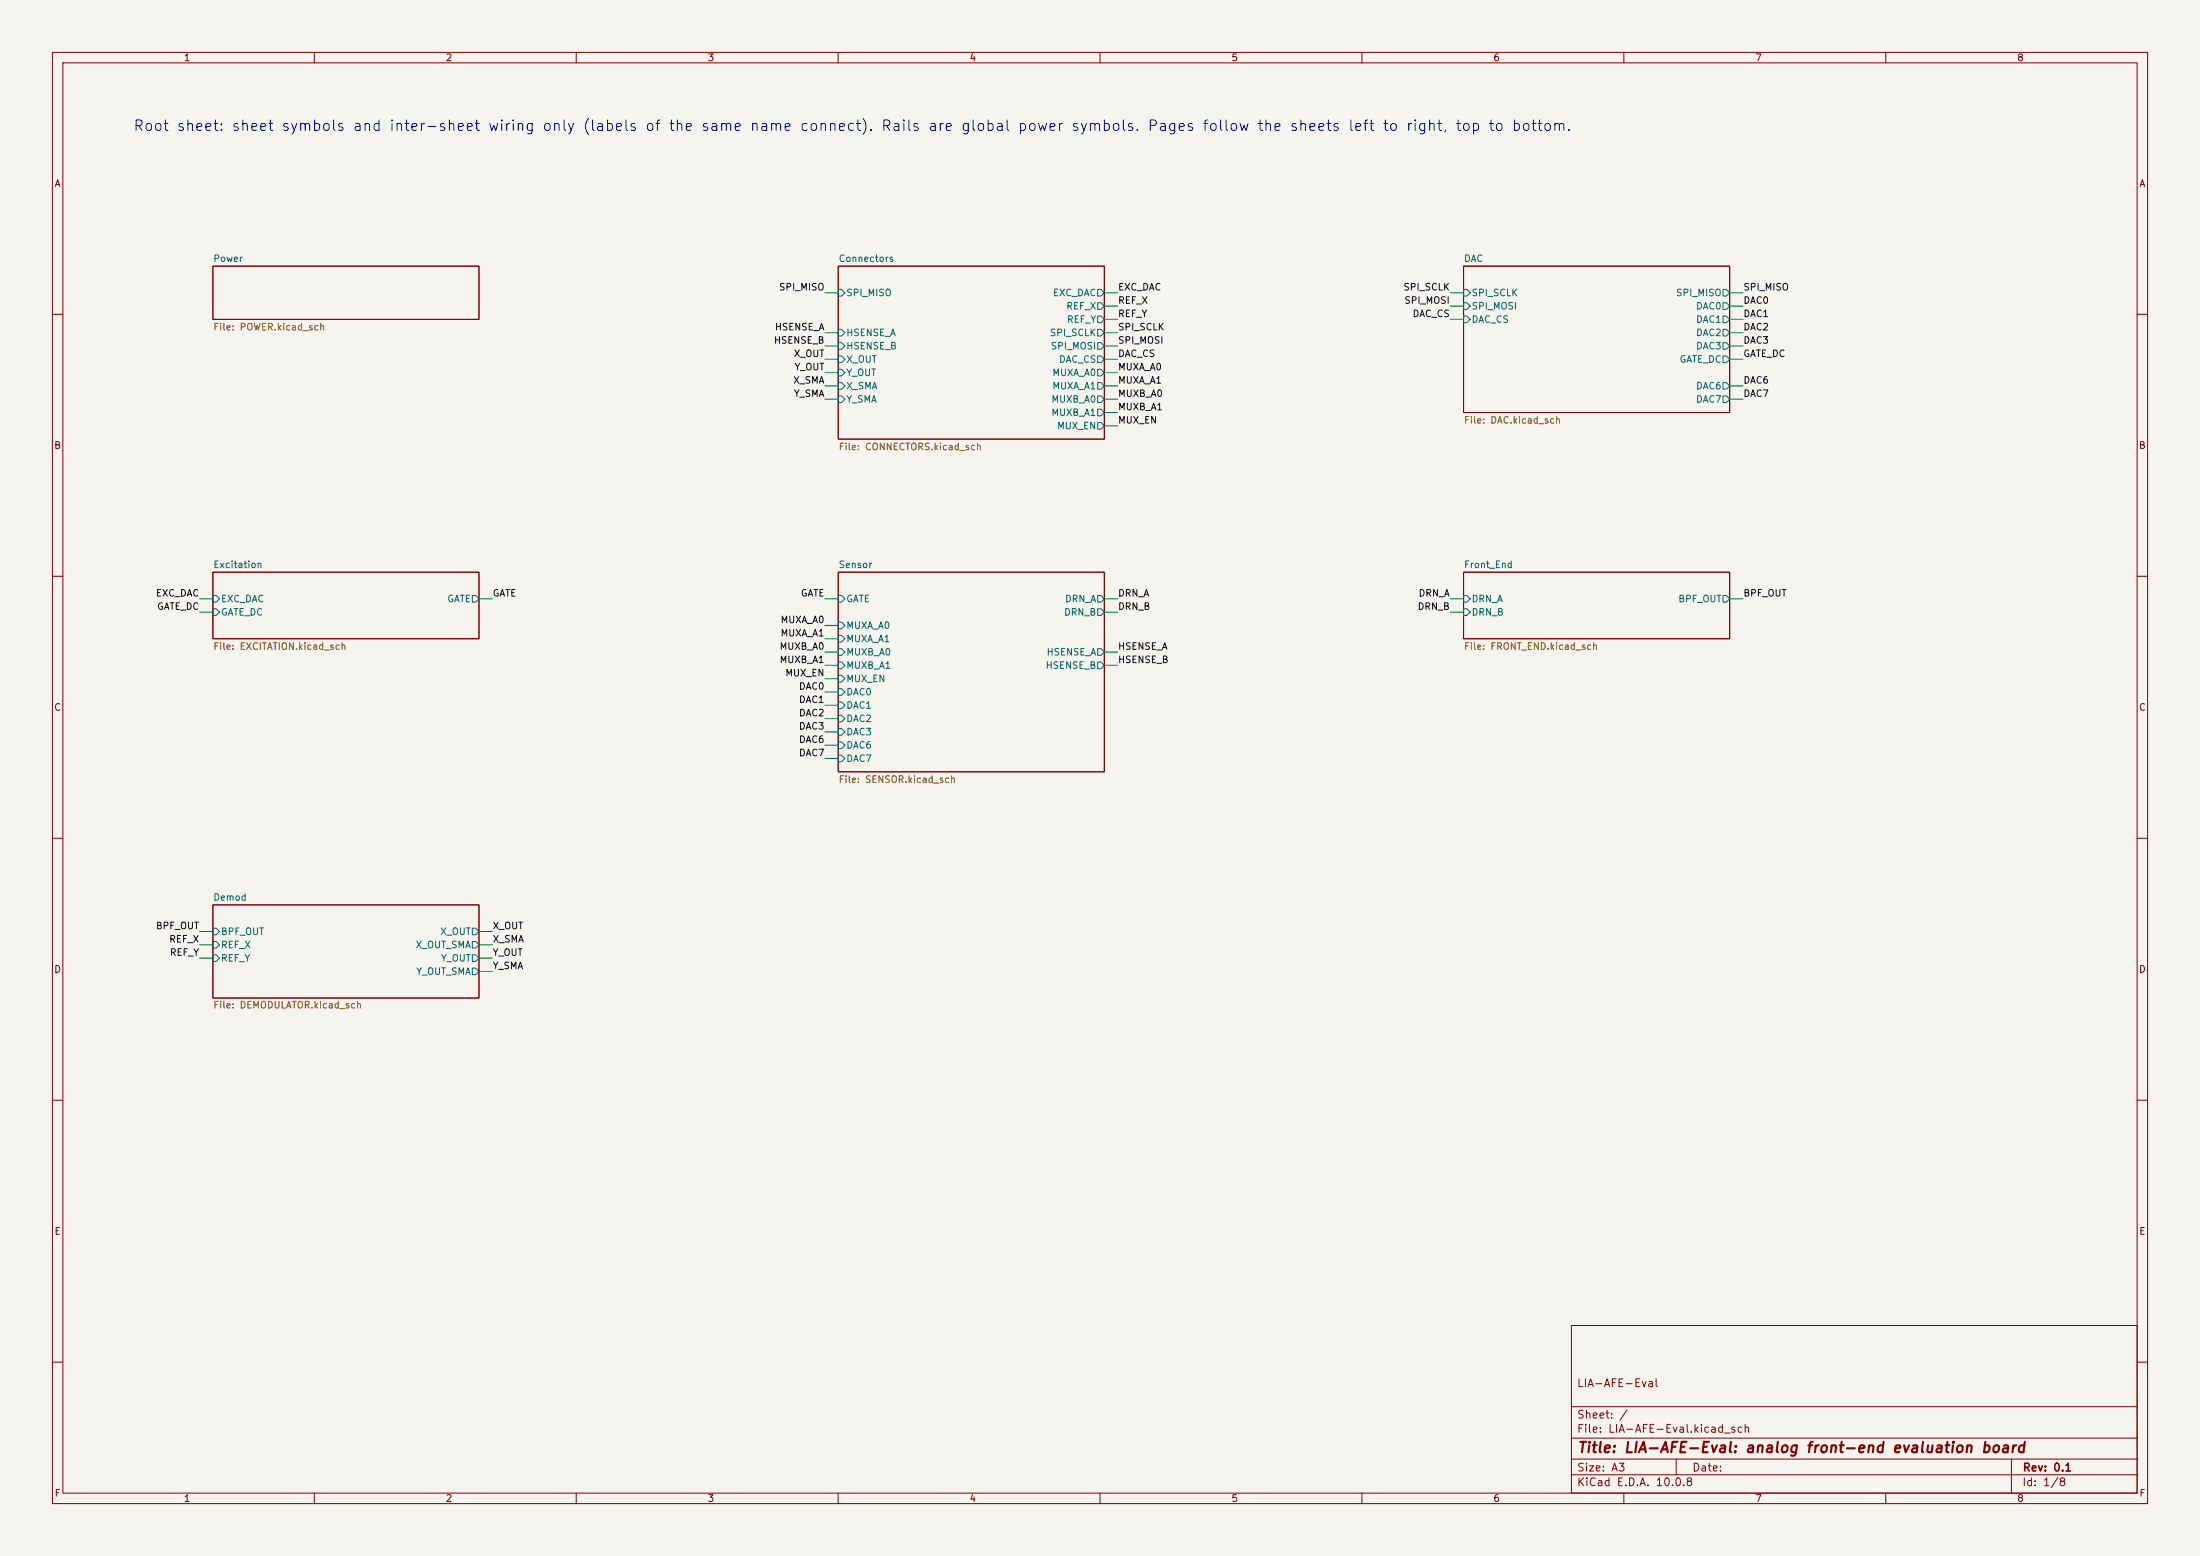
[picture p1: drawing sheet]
(kicad_sch
 (version 20260306)
 (generator "eeschema")
 (generator_version "10.0")
 (paper "A3")
 (title_block
  (title "LIA-AFE-Eval: analog front-end evaluation board")
  (rev "0.1")
  (comment 1 "LIA-AFE-Eval"))
 (lib_symbols)
 (text "Root sheet: sheet symbols and inter-sheet wiring only (labels of the same name connect). Rails are global power symbols. Pages follow the sheets left to right, top to bottom."
  (exclude_from_sim no)
  (at 25.4 25.4 0)
  (effects (font (size 2 2)) (justify left bottom)))
 (wire
  (pts (xy 160.02 129.54) (xy 157.48 129.54))
  (stroke (width 0) (type default)))
 (wire
  (pts (xy 91.44 180.34) (xy 93.98 180.34))
  (stroke (width 0) (type default)))
 (wire
  (pts (xy 160.02 132.08) (xy 157.48 132.08))
  (stroke (width 0) (type default)))
 (wire
  (pts (xy 210.82 73.66) (xy 213.36 73.66))
  (stroke (width 0) (type default)))
 (wire
  (pts (xy 279.4 114.3) (xy 276.86 114.3))
  (stroke (width 0) (type default)))
 (wire
  (pts (xy 279.4 58.42) (xy 276.86 58.42))
  (stroke (width 0) (type default)))
 (wire
  (pts (xy 91.44 185.42) (xy 93.98 185.42))
  (stroke (width 0) (type default)))
 (wire
  (pts (xy 160.02 76.2) (xy 157.48 76.2))
  (stroke (width 0) (type default)))
 (wire
  (pts (xy 210.82 63.5) (xy 213.36 63.5))
  (stroke (width 0) (type default)))
 (wire
  (pts (xy 279.4 60.96) (xy 276.86 60.96))
  (stroke (width 0) (type default)))
 (wire
  (pts (xy 330.2 60.96) (xy 332.74 60.96))
  (stroke (width 0) (type default)))
 (wire
  (pts (xy 38.1 182.88) (xy 40.64 182.88))
  (stroke (width 0) (type default)))
 (wire
  (pts (xy 160.02 71.12) (xy 157.48 71.12))
  (stroke (width 0) (type default)))
 (wire
  (pts (xy 330.2 55.88) (xy 332.74 55.88))
  (stroke (width 0) (type default)))
 (wire
  (pts (xy 40.64 180.34) (xy 38.1 180.34))
  (stroke (width 0) (type default)))
 (wire
  (pts (xy 160.02 63.5) (xy 157.48 63.5))
  (stroke (width 0) (type default)))
 (wire
  (pts (xy 160.02 121.92) (xy 157.48 121.92))
  (stroke (width 0) (type default)))
 (wire
  (pts (xy 160.02 68.58) (xy 157.48 68.58))
  (stroke (width 0) (type default)))
 (wire
  (pts (xy 160.02 144.78) (xy 157.48 144.78))
  (stroke (width 0) (type default)))
 (wire
  (pts (xy 210.82 76.2) (xy 213.36 76.2))
  (stroke (width 0) (type default)))
 (wire
  (pts (xy 330.2 58.42) (xy 332.74 58.42))
  (stroke (width 0) (type default)))
 (wire
  (pts (xy 279.4 116.84) (xy 276.86 116.84))
  (stroke (width 0) (type default)))
 (wire
  (pts (xy 330.2 66.04) (xy 332.74 66.04))
  (stroke (width 0) (type default)))
 (wire
  (pts (xy 160.02 124.46) (xy 157.48 124.46))
  (stroke (width 0) (type default)))
 (wire
  (pts (xy 210.82 78.74) (xy 213.36 78.74))
  (stroke (width 0) (type default)))
 (wire
  (pts (xy 210.82 55.88) (xy 213.36 55.88))
  (stroke (width 0) (type default)))
 (wire
  (pts (xy 160.02 119.38) (xy 157.48 119.38))
  (stroke (width 0) (type default)))
 (wire
  (pts (xy 160.02 134.62) (xy 157.48 134.62))
  (stroke (width 0) (type default)))
 (wire
  (pts (xy 210.82 60.96) (xy 213.36 60.96))
  (stroke (width 0) (type default)))
 (wire
  (pts (xy 330.2 73.66) (xy 332.74 73.66))
  (stroke (width 0) (type default)))
 (wire
  (pts (xy 210.82 66.04) (xy 213.36 66.04))
  (stroke (width 0) (type default)))
 (wire
  (pts (xy 91.44 182.88) (xy 93.98 182.88))
  (stroke (width 0) (type default)))
 (wire
  (pts (xy 40.64 114.3) (xy 38.1 114.3))
  (stroke (width 0) (type default)))
 (wire
  (pts (xy 160.02 139.7) (xy 157.48 139.7))
  (stroke (width 0) (type default)))
 (wire
  (pts (xy 91.44 114.3) (xy 93.98 114.3))
  (stroke (width 0) (type default)))
 (wire
  (pts (xy 330.2 114.3) (xy 332.74 114.3))
  (stroke (width 0) (type default)))
 (wire
  (pts (xy 210.82 58.42) (xy 213.36 58.42))
  (stroke (width 0) (type default)))
 (wire
  (pts (xy 210.82 127) (xy 213.36 127))
  (stroke (width 0) (type default)))
 (wire
  (pts (xy 40.64 116.84) (xy 38.1 116.84))
  (stroke (width 0) (type default)))
 (wire
  (pts (xy 210.82 116.84) (xy 213.36 116.84))
  (stroke (width 0) (type default)))
 (wire
  (pts (xy 279.4 55.88) (xy 276.86 55.88))
  (stroke (width 0) (type default)))
 (wire
  (pts (xy 210.82 71.12) (xy 213.36 71.12))
  (stroke (width 0) (type default)))
 (wire
  (pts (xy 160.02 66.04) (xy 157.48 66.04))
  (stroke (width 0) (type default)))
 (wire
  (pts (xy 210.82 124.46) (xy 213.36 124.46))
  (stroke (width 0) (type default)))
 (wire
  (pts (xy 40.64 177.8) (xy 38.1 177.8))
  (stroke (width 0) (type default)))
 (wire
  (pts (xy 160.02 142.24) (xy 157.48 142.24))
  (stroke (width 0) (type default)))
 (wire
  (pts (xy 160.02 55.88) (xy 157.48 55.88))
  (stroke (width 0) (type default)))
 (wire
  (pts (xy 210.82 81.28) (xy 213.36 81.28))
  (stroke (width 0) (type default)))
 (wire
  (pts (xy 160.02 73.66) (xy 157.48 73.66))
  (stroke (width 0) (type default)))
 (wire
  (pts (xy 330.2 68.58) (xy 332.74 68.58))
  (stroke (width 0) (type default)))
 (wire
  (pts (xy 330.2 76.2) (xy 332.74 76.2))
  (stroke (width 0) (type default)))
 (wire
  (pts (xy 330.2 63.5) (xy 332.74 63.5))
  (stroke (width 0) (type default)))
 (wire
  (pts (xy 160.02 127) (xy 157.48 127))
  (stroke (width 0) (type default)))
 (wire
  (pts (xy 91.44 177.8) (xy 93.98 177.8))
  (stroke (width 0) (type default)))
 (wire
  (pts (xy 160.02 137.16) (xy 157.48 137.16))
  (stroke (width 0) (type default)))
 (wire
  (pts (xy 210.82 114.3) (xy 213.36 114.3))
  (stroke (width 0) (type default)))
 (wire
  (pts (xy 210.82 68.58) (xy 213.36 68.58))
  (stroke (width 0) (type default)))
 (wire
  (pts (xy 160.02 114.3) (xy 157.48 114.3))
  (stroke (width 0) (type default)))
 (label "MUX_EN"
  (at 157.48 129.54 180)
  (effects (font (size 1.27 1.27)) (justify right bottom)))
 (label "DAC_CS"
  (at 276.86 60.96 180)
  (effects (font (size 1.27 1.27)) (justify right bottom)))
 (label "DAC6"
  (at 157.48 142.24 180)
  (effects (font (size 1.27 1.27)) (justify right bottom)))
 (label "MUXB_A0"
  (at 213.36 76.2 0)
  (effects (font (size 1.27 1.27)) (justify left bottom)))
 (label "DRN_A"
  (at 276.86 114.3 180)
  (effects (font (size 1.27 1.27)) (justify right bottom)))
 (label "DAC6"
  (at 332.74 73.66 0)
  (effects (font (size 1.27 1.27)) (justify left bottom)))
 (label "MUXB_A1"
  (at 157.48 127 180)
  (effects (font (size 1.27 1.27)) (justify right bottom)))
 (label "DAC1"
  (at 332.74 60.96 0)
  (effects (font (size 1.27 1.27)) (justify left bottom)))
 (label "X_OUT"
  (at 157.48 68.58 180)
  (effects (font (size 1.27 1.27)) (justify right bottom)))
 (label "EXC_DAC"
  (at 213.36 55.88 0)
  (effects (font (size 1.27 1.27)) (justify left bottom)))
 (label "GATE"
  (at 93.98 114.3 0)
  (effects (font (size 1.27 1.27)) (justify left bottom)))
 (label "Y_OUT"
  (at 93.98 182.88 0)
  (effects (font (size 1.27 1.27)) (justify left bottom)))
 (label "MUXB_A0"
  (at 157.48 124.46 180)
  (effects (font (size 1.27 1.27)) (justify right bottom)))
 (label "HSENSE_B"
  (at 157.48 66.04 180)
  (effects (font (size 1.27 1.27)) (justify right bottom)))
 (label "DAC3"
  (at 157.48 139.7 180)
  (effects (font (size 1.27 1.27)) (justify right bottom)))
 (label "MUX_EN"
  (at 213.36 81.28 0)
  (effects (font (size 1.27 1.27)) (justify left bottom)))
 (label "SPI_MISO"
  (at 332.74 55.88 0)
  (effects (font (size 1.27 1.27)) (justify left bottom)))
 (label "Y_SMA"
  (at 93.98 185.42 0)
  (effects (font (size 1.27 1.27)) (justify left bottom)))
 (label "SPI_MOSI"
  (at 213.36 66.04 0)
  (effects (font (size 1.27 1.27)) (justify left bottom)))
 (label "BPF_OUT"
  (at 38.1 177.8 180)
  (effects (font (size 1.27 1.27)) (justify right bottom)))
 (label "DAC7"
  (at 332.74 76.2 0)
  (effects (font (size 1.27 1.27)) (justify left bottom)))
 (label "EXC_DAC"
  (at 38.1 114.3 180)
  (effects (font (size 1.27 1.27)) (justify right bottom)))
 (label "DRN_A"
  (at 213.36 114.3 0)
  (effects (font (size 1.27 1.27)) (justify left bottom)))
 (label "DAC7"
  (at 157.48 144.78 180)
  (effects (font (size 1.27 1.27)) (justify right bottom)))
 (label "DAC2"
  (at 332.74 63.5 0)
  (effects (font (size 1.27 1.27)) (justify left bottom)))
 (label "MUXA_A1"
  (at 157.48 121.92 180)
  (effects (font (size 1.27 1.27)) (justify right bottom)))
 (label "DAC3"
  (at 332.74 66.04 0)
  (effects (font (size 1.27 1.27)) (justify left bottom)))
 (label "REF_X"
  (at 38.1 180.34 180)
  (effects (font (size 1.27 1.27)) (justify right bottom)))
 (label "GATE_DC"
  (at 38.1 116.84 180)
  (effects (font (size 1.27 1.27)) (justify right bottom)))
 (label "DRN_B"
  (at 276.86 116.84 180)
  (effects (font (size 1.27 1.27)) (justify right bottom)))
 (label "DAC1"
  (at 157.48 134.62 180)
  (effects (font (size 1.27 1.27)) (justify right bottom)))
 (label "REF_Y"
  (at 213.36 60.96 0)
  (effects (font (size 1.27 1.27)) (justify left bottom)))
 (label "DAC2"
  (at 157.48 137.16 180)
  (effects (font (size 1.27 1.27)) (justify right bottom)))
 (label "X_SMA"
  (at 157.48 73.66 180)
  (effects (font (size 1.27 1.27)) (justify right bottom)))
 (label "GATE"
  (at 157.48 114.3 180)
  (effects (font (size 1.27 1.27)) (justify right bottom)))
 (label "DAC_CS"
  (at 213.36 68.58 0)
  (effects (font (size 1.27 1.27)) (justify left bottom)))
 (label "HSENSE_A"
  (at 157.48 63.5 180)
  (effects (font (size 1.27 1.27)) (justify right bottom)))
 (label "REF_Y"
  (at 38.1 182.88 180)
  (effects (font (size 1.27 1.27)) (justify right bottom)))
 (label "X_OUT"
  (at 93.98 177.8 0)
  (effects (font (size 1.27 1.27)) (justify left bottom)))
 (label "HSENSE_B"
  (at 213.36 127 0)
  (effects (font (size 1.27 1.27)) (justify left bottom)))
 (label "SPI_MISO"
  (at 157.48 55.88 180)
  (effects (font (size 1.27 1.27)) (justify right bottom)))
 (label "DRN_B"
  (at 213.36 116.84 0)
  (effects (font (size 1.27 1.27)) (justify left bottom)))
 (label "X_SMA"
  (at 93.98 180.34 0)
  (effects (font (size 1.27 1.27)) (justify left bottom)))
 (label "MUXA_A1"
  (at 213.36 73.66 0)
  (effects (font (size 1.27 1.27)) (justify left bottom)))
 (label "MUXA_A0"
  (at 157.48 119.38 180)
  (effects (font (size 1.27 1.27)) (justify right bottom)))
 (label "GATE_DC"
  (at 332.74 68.58 0)
  (effects (font (size 1.27 1.27)) (justify left bottom)))
 (label "DAC0"
  (at 157.48 132.08 180)
  (effects (font (size 1.27 1.27)) (justify right bottom)))
 (label "Y_OUT"
  (at 157.48 71.12 180)
  (effects (font (size 1.27 1.27)) (justify right bottom)))
 (label "BPF_OUT"
  (at 332.74 114.3 0)
  (effects (font (size 1.27 1.27)) (justify left bottom)))
 (label "MUXA_A0"
  (at 213.36 71.12 0)
  (effects (font (size 1.27 1.27)) (justify left bottom)))
 (label "SPI_SCLK"
  (at 276.86 55.88 180)
  (effects (font (size 1.27 1.27)) (justify right bottom)))
 (label "DAC0"
  (at 332.74 58.42 0)
  (effects (font (size 1.27 1.27)) (justify left bottom)))
 (label "SPI_MOSI"
  (at 276.86 58.42 180)
  (effects (font (size 1.27 1.27)) (justify right bottom)))
 (label "MUXB_A1"
  (at 213.36 78.74 0)
  (effects (font (size 1.27 1.27)) (justify left bottom)))
 (label "Y_SMA"
  (at 157.48 76.2 180)
  (effects (font (size 1.27 1.27)) (justify right bottom)))
 (label "REF_X"
  (at 213.36 58.42 0)
  (effects (font (size 1.27 1.27)) (justify left bottom)))
 (label "SPI_SCLK"
  (at 213.36 63.5 0)
  (effects (font (size 1.27 1.27)) (justify left bottom)))
 (label "HSENSE_A"
  (at 213.36 124.46 0)
  (effects (font (size 1.27 1.27)) (justify left bottom)))
 (sheet
  (at 40.64 50.8)
  (size 50.8 10.16)
  (exclude_from_sim no)
  (in_bom yes)
  (on_board yes)
  (dnp no)
  (fields_autoplaced yes)
  (stroke (width 0.1524) (type solid))
  (fill (color 0 0 0 0))
  (property "Sheetname" "Power" (at 40.64 50.0888 0) (show_name no) (do_not_autoplace no) (effects (font (size 1.27 1.27)) (justify left bottom)))
  (property "Sheetfile" "POWER.kicad_sch" (at 40.64 61.6712 0) (show_name no) (do_not_autoplace no) (effects (font (size 1.27 1.27)) (justify left top))))
 (sheet
  (at 160.02 50.8)
  (size 50.8 33.02)
  (exclude_from_sim no)
  (in_bom yes)
  (on_board yes)
  (dnp no)
  (fields_autoplaced yes)
  (stroke (width 0.1524) (type solid))
  (fill (color 0 0 0 0))
  (property "Sheetname" "Connectors" (at 160.02 50.0888 0) (show_name no) (do_not_autoplace no) (effects (font (size 1.27 1.27)) (justify left bottom)))
  (property "Sheetfile" "CONNECTORS.kicad_sch" (at 160.02 84.5312 0) (show_name no) (do_not_autoplace no) (effects (font (size 1.27 1.27)) (justify left top)))
  (pin "SPI_MISO" input (at 160.02 55.88 180) (effects (font (size 1.27 1.27)) (justify left)))
  (pin "HSENSE_A" input (at 160.02 63.5 180) (effects (font (size 1.27 1.27)) (justify left)))
  (pin "HSENSE_B" input (at 160.02 66.04 180) (effects (font (size 1.27 1.27)) (justify left)))
  (pin "X_OUT" input (at 160.02 68.58 180) (effects (font (size 1.27 1.27)) (justify left)))
  (pin "Y_OUT" input (at 160.02 71.12 180) (effects (font (size 1.27 1.27)) (justify left)))
  (pin "X_SMA" input (at 160.02 73.66 180) (effects (font (size 1.27 1.27)) (justify left)))
  (pin "Y_SMA" input (at 160.02 76.2 180) (effects (font (size 1.27 1.27)) (justify left)))
  (pin "EXC_DAC" output (at 210.82 55.88 0) (effects (font (size 1.27 1.27)) (justify right)))
  (pin "REF_X" output (at 210.82 58.42 0) (effects (font (size 1.27 1.27)) (justify right)))
  (pin "REF_Y" output (at 210.82 60.96 0) (effects (font (size 1.27 1.27)) (justify right)))
  (pin "SPI_SCLK" output (at 210.82 63.5 0) (effects (font (size 1.27 1.27)) (justify right)))
  (pin "SPI_MOSI" output (at 210.82 66.04 0) (effects (font (size 1.27 1.27)) (justify right)))
  (pin "DAC_CS" output (at 210.82 68.58 0) (effects (font (size 1.27 1.27)) (justify right)))
  (pin "MUXA_A0" output (at 210.82 71.12 0) (effects (font (size 1.27 1.27)) (justify right)))
  (pin "MUXA_A1" output (at 210.82 73.66 0) (effects (font (size 1.27 1.27)) (justify right)))
  (pin "MUXB_A0" output (at 210.82 76.2 0) (effects (font (size 1.27 1.27)) (justify right)))
  (pin "MUXB_A1" output (at 210.82 78.74 0) (effects (font (size 1.27 1.27)) (justify right)))
  (pin "MUX_EN" output (at 210.82 81.28 0) (effects (font (size 1.27 1.27)) (justify right))))
 (sheet
  (at 40.64 172.72)
  (size 50.8 17.78)
  (exclude_from_sim no)
  (in_bom yes)
  (on_board yes)
  (dnp no)
  (fields_autoplaced yes)
  (stroke (width 0.1524) (type solid))
  (fill (color 0 0 0 0))
  (property "Sheetname" "Demod" (at 40.64 172.0084 0) (show_name no) (do_not_autoplace no) (effects (font (size 1.27 1.27)) (justify left bottom)))
  (property "Sheetfile" "DEMODULATOR.kicad_sch" (at 40.64 191.0846 0) (show_name no) (do_not_autoplace no) (effects (font (size 1.27 1.27)) (justify left top)))
  (pin "BPF_OUT" input (at 40.64 177.8 180) (effects (font (size 1.27 1.27)) (justify left)))
  (pin "REF_X" input (at 40.64 180.34 180) (effects (font (size 1.27 1.27)) (justify left)))
  (pin "REF_Y" input (at 40.64 182.88 180) (effects (font (size 1.27 1.27)) (justify left)))
  (pin "X_OUT" output (at 91.44 177.8 0) (effects (font (size 1.27 1.27)) (justify right)))
  (pin "X_OUT_SMA" output (at 91.44 180.34 0) (effects (font (size 1.27 1.27)) (justify right)))
  (pin "Y_OUT" output (at 91.44 182.88 0) (effects (font (size 1.27 1.27)) (justify right)))
  (pin "Y_OUT_SMA" output (at 91.44 185.42 0) (effects (font (size 1.27 1.27)) (justify right))))
 (sheet
  (at 40.64 109.22)
  (size 50.8 12.7)
  (exclude_from_sim no)
  (in_bom yes)
  (on_board yes)
  (dnp no)
  (fields_autoplaced yes)
  (stroke (width 0.1524) (type solid))
  (fill (color 0 0 0 0))
  (property "Sheetname" "Excitation" (at 40.64 108.5088 0) (show_name no) (do_not_autoplace no) (effects (font (size 1.27 1.27)) (justify left bottom)))
  (property "Sheetfile" "EXCITATION.kicad_sch" (at 40.64 122.6312 0) (show_name no) (do_not_autoplace no) (effects (font (size 1.27 1.27)) (justify left top)))
  (pin "EXC_DAC" input (at 40.64 114.3 180) (effects (font (size 1.27 1.27)) (justify left)))
  (pin "GATE_DC" input (at 40.64 116.84 180) (effects (font (size 1.27 1.27)) (justify left)))
  (pin "GATE" output (at 91.44 114.3 0) (effects (font (size 1.27 1.27)) (justify right))))
 (sheet
  (at 279.4 50.8)
  (size 50.8 27.94)
  (exclude_from_sim no)
  (in_bom yes)
  (on_board yes)
  (dnp no)
  (fields_autoplaced yes)
  (stroke (width 0.1524) (type solid))
  (fill (color 0 0 0 0))
  (property "Sheetname" "DAC" (at 279.4 50.0888 0) (show_name no) (do_not_autoplace no) (effects (font (size 1.27 1.27)) (justify left bottom)))
  (property "Sheetfile" "DAC.kicad_sch" (at 279.4 79.4512 0) (show_name no) (do_not_autoplace no) (effects (font (size 1.27 1.27)) (justify left top)))
  (pin "SPI_SCLK" input (at 279.4 55.88 180) (effects (font (size 1.27 1.27)) (justify left)))
  (pin "SPI_MOSI" input (at 279.4 58.42 180) (effects (font (size 1.27 1.27)) (justify left)))
  (pin "DAC_CS" input (at 279.4 60.96 180) (effects (font (size 1.27 1.27)) (justify left)))
  (pin "SPI_MISO" output (at 330.2 55.88 0) (effects (font (size 1.27 1.27)) (justify right)))
  (pin "DAC0" output (at 330.2 58.42 0) (effects (font (size 1.27 1.27)) (justify right)))
  (pin "DAC1" output (at 330.2 60.96 0) (effects (font (size 1.27 1.27)) (justify right)))
  (pin "DAC2" output (at 330.2 63.5 0) (effects (font (size 1.27 1.27)) (justify right)))
  (pin "DAC3" output (at 330.2 66.04 0) (effects (font (size 1.27 1.27)) (justify right)))
  (pin "GATE_DC" output (at 330.2 68.58 0) (effects (font (size 1.27 1.27)) (justify right)))
  (pin "DAC6" output (at 330.2 73.66 0) (effects (font (size 1.27 1.27)) (justify right)))
  (pin "DAC7" output (at 330.2 76.2 0) (effects (font (size 1.27 1.27)) (justify right))))
 (sheet
  (at 160.02 109.22)
  (size 50.8 38.1)
  (exclude_from_sim no)
  (in_bom yes)
  (on_board yes)
  (dnp no)
  (fields_autoplaced yes)
  (stroke (width 0.1524) (type solid))
  (fill (color 0 0 0 0))
  (property "Sheetname" "Sensor" (at 160.02 108.5088 0) (show_name no) (do_not_autoplace no) (effects (font (size 1.27 1.27)) (justify left bottom)))
  (property "Sheetfile" "SENSOR.kicad_sch" (at 160.02 148.0312 0) (show_name no) (do_not_autoplace no) (effects (font (size 1.27 1.27)) (justify left top)))
  (pin "GATE" input (at 160.02 114.3 180) (effects (font (size 1.27 1.27)) (justify left)))
  (pin "MUXA_A0" input (at 160.02 119.38 180) (effects (font (size 1.27 1.27)) (justify left)))
  (pin "MUXA_A1" input (at 160.02 121.92 180) (effects (font (size 1.27 1.27)) (justify left)))
  (pin "MUXB_A0" input (at 160.02 124.46 180) (effects (font (size 1.27 1.27)) (justify left)))
  (pin "MUXB_A1" input (at 160.02 127 180) (effects (font (size 1.27 1.27)) (justify left)))
  (pin "MUX_EN" input (at 160.02 129.54 180) (effects (font (size 1.27 1.27)) (justify left)))
  (pin "DAC0" input (at 160.02 132.08 180) (effects (font (size 1.27 1.27)) (justify left)))
  (pin "DAC1" input (at 160.02 134.62 180) (effects (font (size 1.27 1.27)) (justify left)))
  (pin "DAC2" input (at 160.02 137.16 180) (effects (font (size 1.27 1.27)) (justify left)))
  (pin "DAC3" input (at 160.02 139.7 180) (effects (font (size 1.27 1.27)) (justify left)))
  (pin "DAC6" input (at 160.02 142.24 180) (effects (font (size 1.27 1.27)) (justify left)))
  (pin "DAC7" input (at 160.02 144.78 180) (effects (font (size 1.27 1.27)) (justify left)))
  (pin "DRN_A" output (at 210.82 114.3 0) (effects (font (size 1.27 1.27)) (justify right)))
  (pin "DRN_B" output (at 210.82 116.84 0) (effects (font (size 1.27 1.27)) (justify right)))
  (pin "HSENSE_A" output (at 210.82 124.46 0) (effects (font (size 1.27 1.27)) (justify right)))
  (pin "HSENSE_B" output (at 210.82 127 0) (effects (font (size 1.27 1.27)) (justify right))))
 (sheet
  (at 279.4 109.22)
  (size 50.8 12.7)
  (exclude_from_sim no)
  (in_bom yes)
  (on_board yes)
  (dnp no)
  (fields_autoplaced yes)
  (stroke (width 0.1524) (type solid))
  (fill (color 0 0 0 0))
  (property "Sheetname" "Front_End" (at 279.4 108.5088 0) (show_name no) (do_not_autoplace no) (effects (font (size 1.27 1.27)) (justify left bottom)))
  (property "Sheetfile" "FRONT_END.kicad_sch" (at 279.4 122.6312 0) (show_name no) (do_not_autoplace no) (effects (font (size 1.27 1.27)) (justify left top)))
  (pin "DRN_A" input (at 279.4 114.3 180) (effects (font (size 1.27 1.27)) (justify left)))
  (pin "DRN_B" input (at 279.4 116.84 180) (effects (font (size 1.27 1.27)) (justify left)))
  (pin "BPF_OUT" output (at 330.2 114.3 0) (effects (font (size 1.27 1.27)) (justify right))))
 (sheet_instances
  (path ""
   (page "1")))
 (embedded_fonts no))
